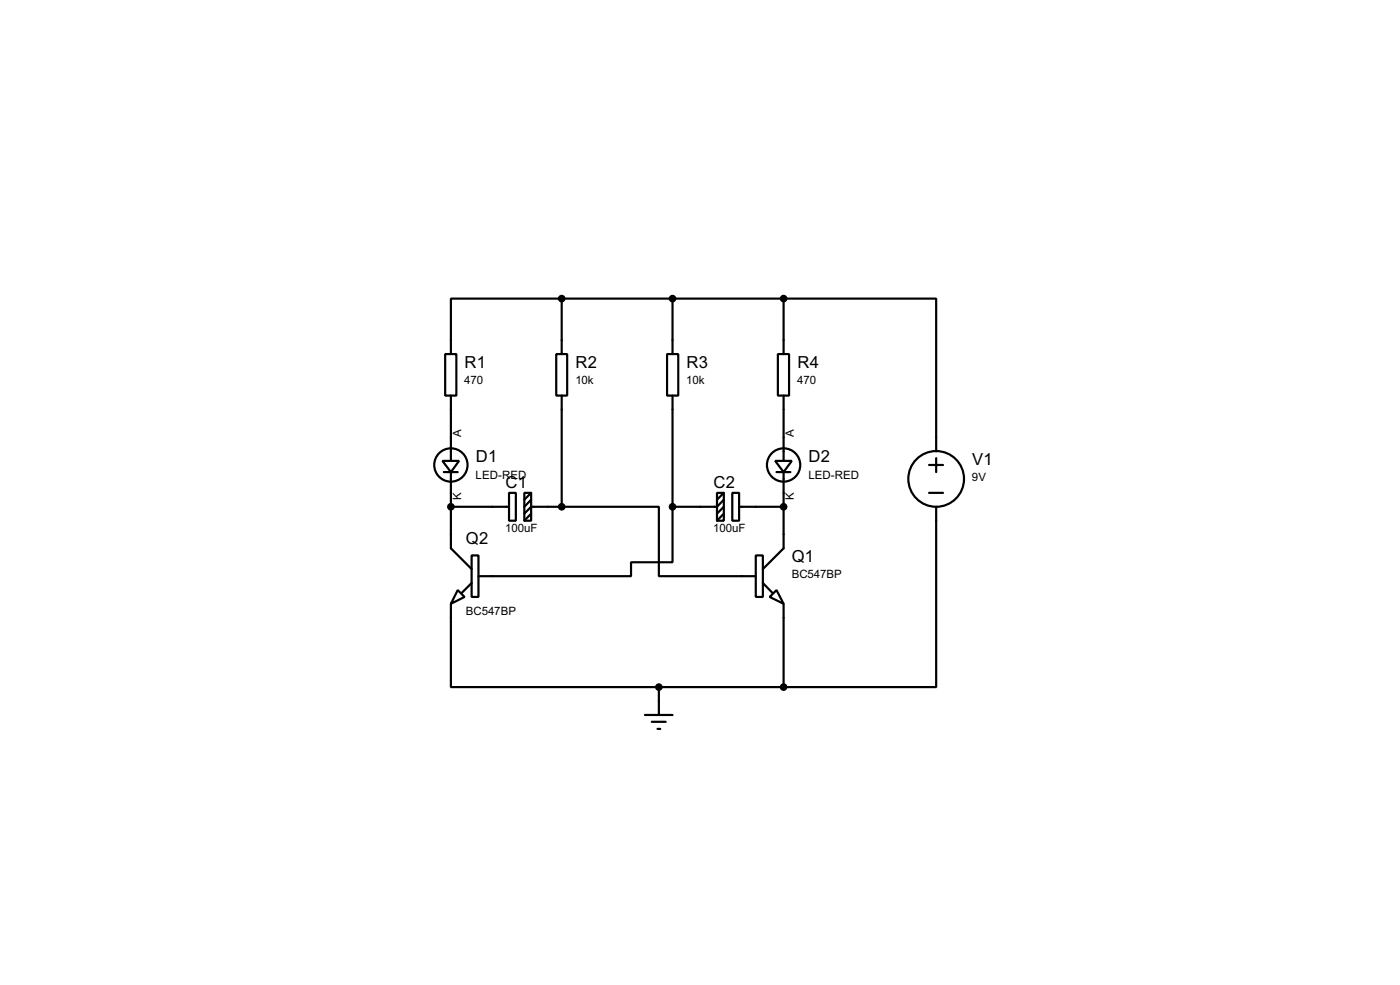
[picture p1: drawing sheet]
<svg xmlns="http://www.w3.org/2000/svg" width="256mm" height="180mm" viewBox="0 0 256 180" stroke-linecap="round" stroke-linejoin="round" font-family="sans-serif">
<g fill="none" stroke="#000" stroke-width=".4">
<path d="M102.9 54.7h-20.3v10.1M102.9 54.7v10.1M102.9 54.7h40.7M123.2 54.7v10.1M143.6 54.7h27.9v27.9M143.6 54.7v10.1M81.6 64.8h2v7.6h-2zM82.6 72.4v12M101.9 64.8h2v7.6h-2zM102.9 72.4v20.4M122.2 64.8h2.1v7.6h-2.1zM123.2 72.4v20.4"/>
<path d="M142.5 64.8h2.1v7.6h-2.1zM143.6 72.4v12M81.1 84.4h3l-1.5 2zM81.3 86.4h2.6M82.6 86.4v14l3.8 3.8M82.6 92.8h10.7M93.3 90.2h1.2v5.1h-1.2zM96.1 90.2h1.2v5.1h-1.2zM97.3 90.2l-1.2 1.3M97.3 91.5l-1.2 1.3M97.3 94l-1.2 1.3M102.9 92.8h17.8v12.7h17.8"/>
<path d="M102.9 92.8h-5.6l-1.2 1.2M123.2 92.8v10.1h-7.6v2.6h-27.9M131.4 90.2h1.2v5.1h-1.2zM132.6 91.5l-1.2 1.3h-8.2M132.6 94l-1.2 1.3M132.6 92.8l-1.2 1.2M132.6 90.2l-1.2 1.3M134.2 90.2h1.2v5.1h-1.2zM135.4 92.8h8.2M142 84.4h3.1l-1.5 2zM142.3 86.4h2.5M143.6 86.4v14l-3.8 3.8"/>
<path d="M170.2 85.1h2.6M170.2 90.2h2.6M171.5 92.8v33h-27.9M171.5 83.9v2.5M82.6 110.5v15.3h38.1M83.9 108l1.2 1.3-2.5 1.2zM86.4 101.7h1.3v7.6h-1.3zM86.4 106.7l-1.8 1.8M138.5 101.7h1.3v7.6h-1.3zM139.8 106.7l1.7 1.8M142.3 108l1.3 2.5-2.6-1.2zM143.6 110.5v15.3"/>
<path d="M118.2 130.9h5M119.4 132.1h2.6M120.5 133.4h.5M120.7 125.8h22.9M120.7 125.8v5.1"/>
<circle cx="82.6" cy="85.1" r="3.1"/>
<circle cx="143.5" cy="85.1" r="3.1"/>
<circle cx="171.5" cy="87.7" r="5.1"/>
</g>
<g fill="#000" stroke="#000" stroke-width=".4">
<circle cx="102.9" cy="54.7" r=".5"/>
<circle cx="123.2" cy="54.7" r=".5"/>
<circle cx="143.5" cy="54.7" r=".5"/>
<circle cx="82.6" cy="92.8" r=".5"/>
<circle cx="102.9" cy="92.8" r=".5"/>
<circle cx="123.2" cy="92.8" r=".5"/>
<circle cx="143.5" cy="92.8" r=".5"/>
<circle cx="120.7" cy="125.8" r=".5"/>
<circle cx="143.5" cy="125.8" r=".5"/>
</g>
<g font-size="3.4">
<text x="85.1" y="67.4">R1</text>
<text x="105.5" y="67.4">R2</text>
<text x="125.8" y="67.4">R3</text>
<text x="146.1" y="67.4">R4</text>
<text x="87.2" y="84.6">D1</text>
<text x="92.6" y="89.4">C1</text>
<text x="130.7" y="89.4">C2</text>
<text x="148.1" y="84.6">D2</text>
<text x="178.1" y="85.2">V1</text>
<text x="85.4" y="99.6">Q2</text>
<text x="145.1" y="102.9">Q1</text>
</g>
<g font-size="2.4">
<text x="85.1" y="70.3">470</text>
<text x="105.4" y="70.3">10k</text>
<text x="125.7" y="70.3">10k</text>
<text x="146.1" y="70.3">470</text>
<text x="84.5" y="80" transform="rotate(-90 84.5 80)">A</text>
<text x="145.5" y="80" transform="rotate(-90 145.5 80)">A</text>
<text x="87.1" y="87.6">LED-RED</text>
<text x="148.1" y="87.6">LED-RED</text>
<text x="178.1" y="88.1">9V</text>
<text x="84.5" y="91.6" transform="rotate(-90 84.5 91.6)">K</text>
<text x="145.5" y="91.6" transform="rotate(-90 145.5 91.6)">K</text>
<text x="92.6" y="97.4">100uF</text>
<text x="130.7" y="97.4">100uF</text>
<text x="145" y="105.9">BC547BP</text>
<text x="85.3" y="112.6">BC547BP</text>
</g>
</svg>
